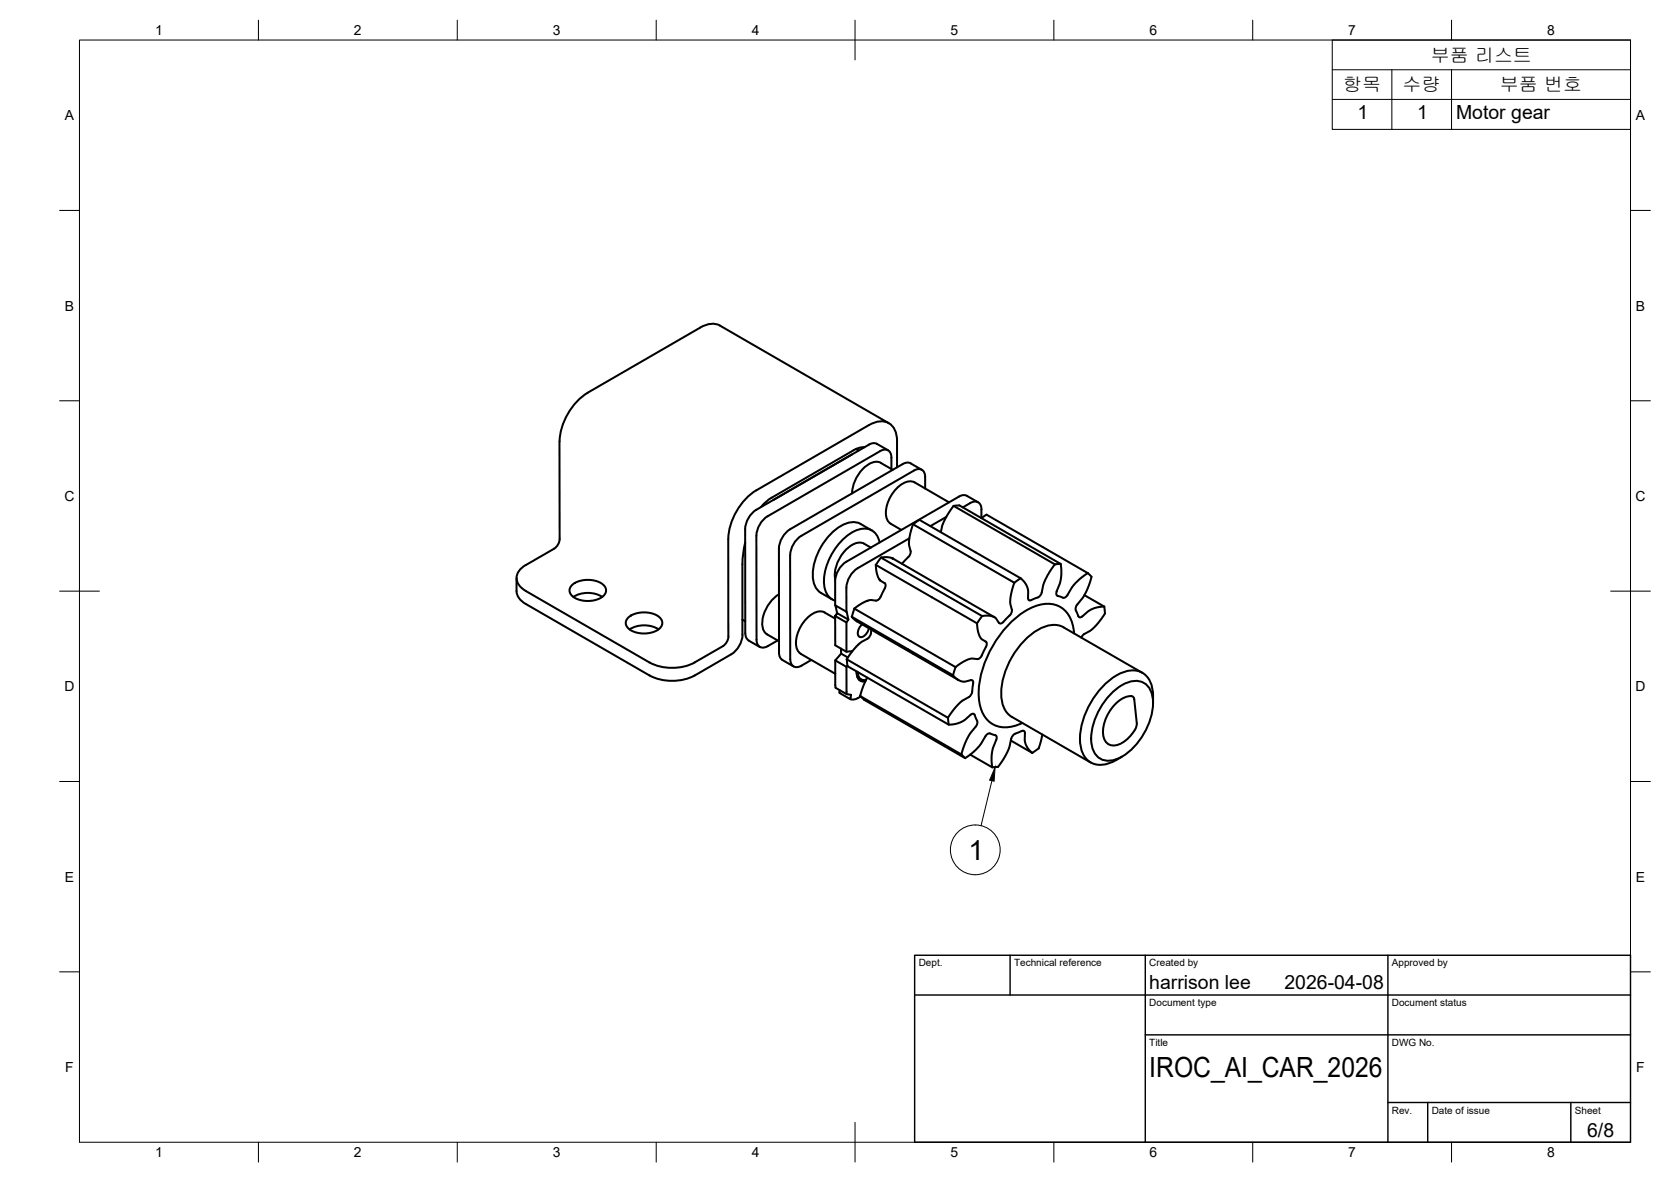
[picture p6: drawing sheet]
<svg xmlns="http://www.w3.org/2000/svg" width="420mm" height="297mm" viewBox="0 0 420 297" stroke-linecap="round" stroke-linejoin="round" font-family="sans-serif">
<!-- layer: Visible -->
<g fill="none" stroke="#000" stroke-width=".51">
<path d="M147.7 98.7l28.3-16.4a5 5 0 0 1 5.1-.5l42.4 24.5M147.8 98.7a15.6 15.6 0 0 0-7.1 12.3v24.9l-.7 1.4-.7 .6-7.1 4.1M215.2 112.8l.7 .4M217.3 112.4h-.8l-1.4 .5-21 12.1-1.5 1.1-1.3 1.3M218.5 106.8l-28.3 16.4M218.5 106.8a4.5 4.5 0 0 1 5.9 .3 5.8 5.8 0 0 1 1.2 3.8v6.5M220.5 111.5l2.8 1.7M220.5 111.5l-1.1-.1-.9 .3-28.3 16.4a6.2 6.2 0 0 0-2.8 4.9v26.1l.3 1.3 .5 .5M221.3 113.4a1.74 1.74 0 0 1 2-.2 1.74 1.74 0 0 1 .8 1.8M221.3 113.4l-28.3 16.3a6.2 6.2 0 0 0-2.8 4.9M221.5 116.3l3 1.8M221.5 116.3a4.1 4.1 0 0 0-4.6 1.6 9.4 9.4 0 0 0-2.6 6.1"/>
<path d="M224.1 115v2.9M226.9 116.6l-28.2 16.4M229 116.4l2.8 1.7M229 116.4l-1.2-.1-.8 .3M187.4 136.3l-.7 4.8v18.4a6.1 6.1 0 0 1-2.8 4.9l-9.2 5.4M190.2 134.6v26.1a1.74 1.74 0 0 0 .9 1.9 1.74 1.74 0 0 0 2-.2l2.4-1.4M190.2 123.2a15.6 15.6 0 0 0-7.1 12.3v24.4M198.7 133a6.2 6.2 0 0 0-2.8 4.9v26.6l.5 1.1 3.1 1.9M219 137.6a4.1 4.1 0 0 0-6.2 .5 8.9 8.9 0 0 0-2.8 7.5M219.2 133.3l-2.8-1.6a5.4 5.4 0 0 0-5.9 1.1 15.4 15.4 0 0 0-6.1 12.6 4.7 4.7 0 0 0 2 3.6l2.8 1.6M221.2 136.3a3.9 3.9 0 0 0-5.5-3.2 14.8 14.8 0 0 0-8.4 14.2 4.1 4.1 0 0 0 2.7 3.6M228.6 135.3l-13 7.5a6.2 6.2 0 0 0-2.8 4.9"/>
<path d="M231.2 130.6l25.4 14.7M231.2 130.6l-1.6 1.1M232.6 122.8v-2.9a1.73 1.73 0 0 0-.8-1.8 1.73 1.73 0 0 0-2 .2l-28.3 16.3a6.3 6.3 0 0 0-2.8 4.9v26.1a1.74 1.74 0 0 0 .8 1.9 1.74 1.74 0 0 0 2.1-.2l2.4-1.5M236.6 133.7l.8-2.8 2.4-3.8 25.4 14.7-1.3 2-1.1 2-.5 1.3-.4 1.8M237.9 129.9l-4 2.3M238.6 126.2l-8.6-5a3.7 3.7 0 0 0-4.1 1.1 8.9 8.9 0 0 0-3 7.7l.6 1.2 3.1 2M241.2 127l25.5 14.7M241.2 127l-1.4 .1M243.1 124.6l2.8 1.6M243.1 124.6l-1.1-.1-.9 .3-28.3 16.4a6.2 6.2 0 0 0-2.8 4.8M243.9 126.4l-1.8 1.1M243.9 126.4a1.74 1.74 0 0 1 2-.2 1.74 1.74 0 0 1 .9 1.9v2.1"/>
<path d="M246.8 130.2l1.3-.9 25.4 14.7M129.9 145.3v3.2a3.9 3.9 0 0 0 2.3 3.3M132.2 142a3.5 3.5 0 0 0-1.9 4.7l1.1 1.2 .8 .6M132.2 151.8l31.1 18M132.2 148.5l31.1 18M144 146.9a6.5 6.5 0 0 1 8.1 .5 1.93 1.93 0 0 1-1 2.9 6.5 6.5 0 0 1-7.6-.9 1.73 1.73 0 0 1 .5-2.5zM151.4 150a7 7 0 0 0-7.2 0M158.1 155.1a6.5 6.5 0 0 1 8.1 .4 1.93 1.93 0 0 1-1 2.9 6.5 6.5 0 0 1-7.5-.9 1.73 1.73 0 0 1 .4-2.4zM165.6 158.2a7 7 0 0 0-7.3 0M183.2 159.9l-.2 1-.9 1.2-7.5 4.4M186.7 155.7l.7 .4M195.9 149.3a8.7 8.7 0 0 0-4 8.9l1 1.2 3 1.7"/>
<path d="M207.3 153.9l2.7 1.6M207.4 153.9a3.7 3.7 0 0 0-4.1 1.1 8.9 8.9 0 0 0-3 7.7l.6 1.2 .5 .4M210 146.1v6l2.9 1.6 .4 2M210 154.8v7.4l2.8 1.6 1.4-.1M210.1 152.2l.4 1.9M210.5 154.1l2.8 1.6-.5 .7-2.8-1.6zM212.8 147.7v6M212.8 156.4v7.4M214.2 155l25.4 14.7 1.5 1.2 1.6 .4 1.7-.4a2.08 2.08 0 0 1 .1 2.1l-.1 .8a1.81 1.81 0 0 1-.8 1.4l-2.2 1.4-1.6 1.7-1.5 2.1M214.2 155l1.2 1.1 25.6 14.8M214.8 152.9l25.5 14.7M214.8 152.9l-.6 2.1"/>
<path d="M216.8 156.9l-.7 .8a1.59 1.59 0 0 0 .1 2.4 2.36 2.36 0 0 0 2.3-2.2M219.1 158.2l-.2 1.3-.8 1M220.2 142l.2 1.9 .5 1.3 .4 .7 1.1 .6M220.2 142l25.5 14.6M221.5 140.1l-1.3 1.8M222.4 146.5a1.83 1.83 0 0 1-.4 2.2l-.6 1.3a1.45 1.45 0 0 1-1.1 .9l-1.4-.1-.9 .2-1.8 .9-1.4 1M226.8 141.6v.1M226.8 141.6l.3-.3a4 4 0 0 0 1.9-2.8l-.4-1.5v-1l.3-1.8 .7-2.5 25.4 14.7M245.7 156.6l.2 1.8 .4 1.4 .5 .8 1.1 .7a1.79 1.79 0 0 1-.4 2.1l-.6 1.3a1.32 1.32 0 0 1-1.2 .9l-1.4-.1-.9 .2-1.8 1-1.3 .9M247 154.8l-1.3 1.8M247 154.8l1.2-.1 1.3 .2 .9 .4 1 1.4 .9-.4M247 154.8l-25.5-14.7 1.5-.1 1.6 .4 25.5 14.7"/>
<path d="M253.9 154.7l-1.6 1.6M255 146.4l-1 4.3v1l.4 1.5a1.65 1.65 0 0 1-.5 1.5M256.6 145.3l-1.6 1.1M256.6 145.3l.8 .8 .7 1 .4 1.2 .1 2.3 .4 .3 .3-.1M260.9 150.1l-1.6 .7M261.9 148.9a1.79 1.79 0 0 1-1 1.3M266.7 141.7l-1.5 .1M266.7 141.7l.2 1.5-.2 2.3-1 3.1a.87 .87 0 0 0 0 1 .87 .87 0 0 0 .9 .3l.7 .3M268.4 149.5a1.09 1.09 0 0 1-1.1 .7M270.1 159.2a7.2 7.2 0 0 0-5-7.3 11.5 11.5 0 0 0-9.7 3.4 27.2 27.2 0 0 0-9.3 18.5 9.2 9.2 0 0 0 3 7.9 7.5 7.5 0 0 0 8 0M270.9 151.9a1.63 1.63 0 0 0-.1 2.2l.5 1h.5l1.9-1.5 1-.6 1.5-.4 1.5-.2M272.7 149.6l5 2.8"/>
<path d="M273.5 144l.3 .2a1.14 1.14 0 0 1 .4 1.7l-1.6 3.8-1.7 2.2M273.5 144l-1.6 1.1-1.5 1.4-.9 1.2-1.1 1.8M277.7 152.4a2.6 2.6 0 0 1-.6 2.9l-2.3 2.7-2.4 1.5-.5 .7M174.7 169.7a12.5 12.5 0 0 1-11.4 0M174.7 166.5a12.5 12.5 0 0 1-11.4 0M188.2 161l2.9 1.6M201.4 164.3l8.6 5M210 166l.1 6.8 2.8 1.7 1.1 .1-.2 1.1-2.8-1.6 .1-.7M211.5 163v1.3M212.8 167.6l.1 6.8M212.9 165.7l.2 1.7M213.1 167.4l-.3 .2"/>
<path d="M213.1 167.4l25.4 14.7 1.5-.1 1.6-.5 1.1-.6 1.4-1.3M213.2 165.2l-1.7-.9-1.5 1.7 2.8 1.6M215.4 168.9v.2M215.4 168.7a1.96 1.96 0 0 0 2.2 2.5M215.5 170l1 .8M215.7 169.3a1.58 1.58 0 0 0 2.1 1.6M215.8 169l-.4 .1M216 169.1l-.3 .2-.3-.2M216 170.9h1M216.3 174.9l.9 .9M216.4 175l-1.5 .8-1-.1M217.2 175.8l25.5 14.7 1.5-1.1 1.5-1.3 1-1.3 1.1-1.8a1.12 1.12 0 0 1 1.8-.4l.3 .1a.65 .65 0 0 1 .7 .8l-.9 2.4-.3 1.3-.1 2.2 .2 1.4-5.6-3.2"/>
<path d="M218.1 170.3l-1 1.9-.8 2.7 25.4 14.7 1.1-3.1 1.3-2.4a3.8 3.8 0 0 0 1.7-2.7l-.1-.3M218.1 160.5l-1.4 .8-.9 .7-1.4 1.6-1.5 2.1 25.4 14.7M240.3 167.6l-.7 2.1M244.1 179.6l.3-.2h.5l.8 1.7M279.3 174.4a8.1 8.1 0 0 1 7.6-3.1 5 5 0 0 1 3 5.4 16.8 16.8 0 0 1-8.8 13.9 4.4 4.4 0 0 1-6.7-3.8 16.4 16.4 0 0 1 4.9-12.4zM280.4 177a5.3 5.3 0 0 1 4.4-2l.4 .8 .6 6.2a7.7 7.7 0 0 1-5.5 5.3 2.77 2.77 0 0 1-3-3.2 10.7 10.7 0 0 1 3.1-7.1zM287.2 169.1l-19.8-11.5a6.6 6.6 0 0 0-7 1 20.3 20.3 0 0 0-8.6 16.2 6.2 6.2 0 0 0 2.6 5.4M289.9 176.7a8.7 8.7 0 0 0-1.6-6.8 5.3 5.3 0 0 0-6.4-.8 19.6 19.6 0 0 0-10.3 17.8 5.1 5.1 0 0 0 5.8 5.3 11.7 11.7 0 0 0 4.7-2.1M238.4 180.4l.1 1.7M241.7 189.6l1 .9M251 192.7l-1.5 .1M254.2 186.1l5.4 3.1"/>
<path d="M254.3 185.7l-.4 1.8-.5 1.4-2.4 3.8M254.4 180.2l19.8 11.4M256.9 183.7a5 5 0 0 0-2.5 1.5l-.1 .5M256.9 183.7l.4-.1 .4 .3v2.2l.4 1.4 .6 1 .9 .7M261.1 188.1l-1.5 1.1M262.1 184.6l-.9 3.5"/>
</g>
<!-- layer: BORDER -->
<g fill="none" stroke="#000" stroke-width=".25">
<path d="M20 10.1h390v276.9h-390zM65 5.1v5M115 5.1v5M165 5.1v5M215 5.1v10M265 5.1v5M315 5.1v5M365 5.1v5M15 52.9h5M410 52.9h5M15 100.7h5M410 100.7h5"/>
<path d="M15 148.6h10M405 148.6h10M15 196.4h5M410 196.4h5M15 244.2h5M410 244.2h5M65 287v5M115 287v5M165 287v5M215 282.1v9.9M265 287v5M315 287v5"/>
<path d="M365 287v5"/>
</g>
<!-- layer: TITLEBLOCK -->
<path d="M230 240.1h180v46.9h-180zM230 250h180M254 240.1v9.9M288 240.1v46.9M349 240.1v46.9M288 260.1h122M349 277.1h61M359 277.1v9.9M395 277.1v9.9" fill="none" stroke="#000" stroke-width=".36"/>
<!-- layer: Parts Lists -->
<path d="M335 10.1h75v22.4h-75zM335 17.5h75M350 17.5v15M365 17.5v15M335 25h75" fill="none" stroke="#000" stroke-width=".25"/>
<!-- layer: Balloons -->
<circle cx="245.2" cy="213.6" r="6.3" fill="none" stroke="#000" stroke-width=".25"/>
<!-- layer: 0 -->
<path d="M250.2 192.8l-.2 3.5-1.2-.2z" fill="#000" stroke="#000" stroke-width=".25"/>
<path d="M249.4 196.2l-2.7 11.3" fill="none" stroke="#000" stroke-width=".25"/>
<g font-size="7">
<text x="243.5" y="216.1">1</text>
<text x="289" y="270.6">IROC_AI_CAR_2026</text>
</g>
<g font-size="4.9">
<text x="341.3" y="29.9">1</text>
<text x="356.3" y="29.9">1</text>
<text x="366.1" y="30">Motor gear</text>
<text x="289" y="248.5">harrison lee</text>
<text x="323" y="248.5">2026-04-08</text>
<text x="399.1" y="285.7">6/8</text>
</g>
<g font-size="4.8">
<text x="359.7" y="15.5">부품 리스트</text>
<text x="337.7" y="23">항목</text>
<text x="352.7" y="23">수량</text>
<text x="377.1" y="23">부품 번호</text>
</g>
<g font-size="3.5">
<text x="39" y="8.8">1</text>
<text x="89" y="8.8">2</text>
<text x="139" y="8.8">3</text>
<text x="189" y="8.8">4</text>
<text x="239" y="8.8">5</text>
<text x="289" y="8.8">6</text>
<text x="339" y="8.8">7</text>
<text x="389" y="8.8">8</text>
<text x="16.3" y="30.2">A</text>
<text x="411.3" y="30.2">A</text>
<text x="16.3" y="78">B</text>
<text x="411.3" y="78">B</text>
<text x="16.2" y="125.9">C</text>
<text x="411.2" y="125.9">C</text>
<text x="16.2" y="173.7">D</text>
<text x="411.2" y="173.7">D</text>
<text x="16.3" y="221.6">E</text>
<text x="411.3" y="221.6">E</text>
<text x="16.4" y="269.4">F</text>
<text x="411.4" y="269.4">F</text>
<text x="39" y="290.8">1</text>
<text x="89" y="290.8">2</text>
<text x="139" y="290.8">3</text>
<text x="189" y="290.8">4</text>
<text x="239" y="290.8">5</text>
<text x="289" y="290.8">6</text>
<text x="339" y="290.8">7</text>
<text x="389" y="290.8">8</text>
</g>
<g font-size="2.5">
<text x="231" y="242.9">Dept.</text>
<text x="255" y="242.9">Technical reference</text>
<text x="289" y="242.9">Created by</text>
<text x="350" y="242.9">Approved by</text>
<text x="289" y="252.8">Document type</text>
<text x="350" y="252.8">Document status</text>
<text x="289" y="262.9">Title</text>
<text x="350" y="262.9">DWG No.</text>
<text x="350" y="279.9">Rev.</text>
<text x="360" y="279.9">Date of issue</text>
<text x="396" y="279.9">Sheet</text>
</g>
</svg>
